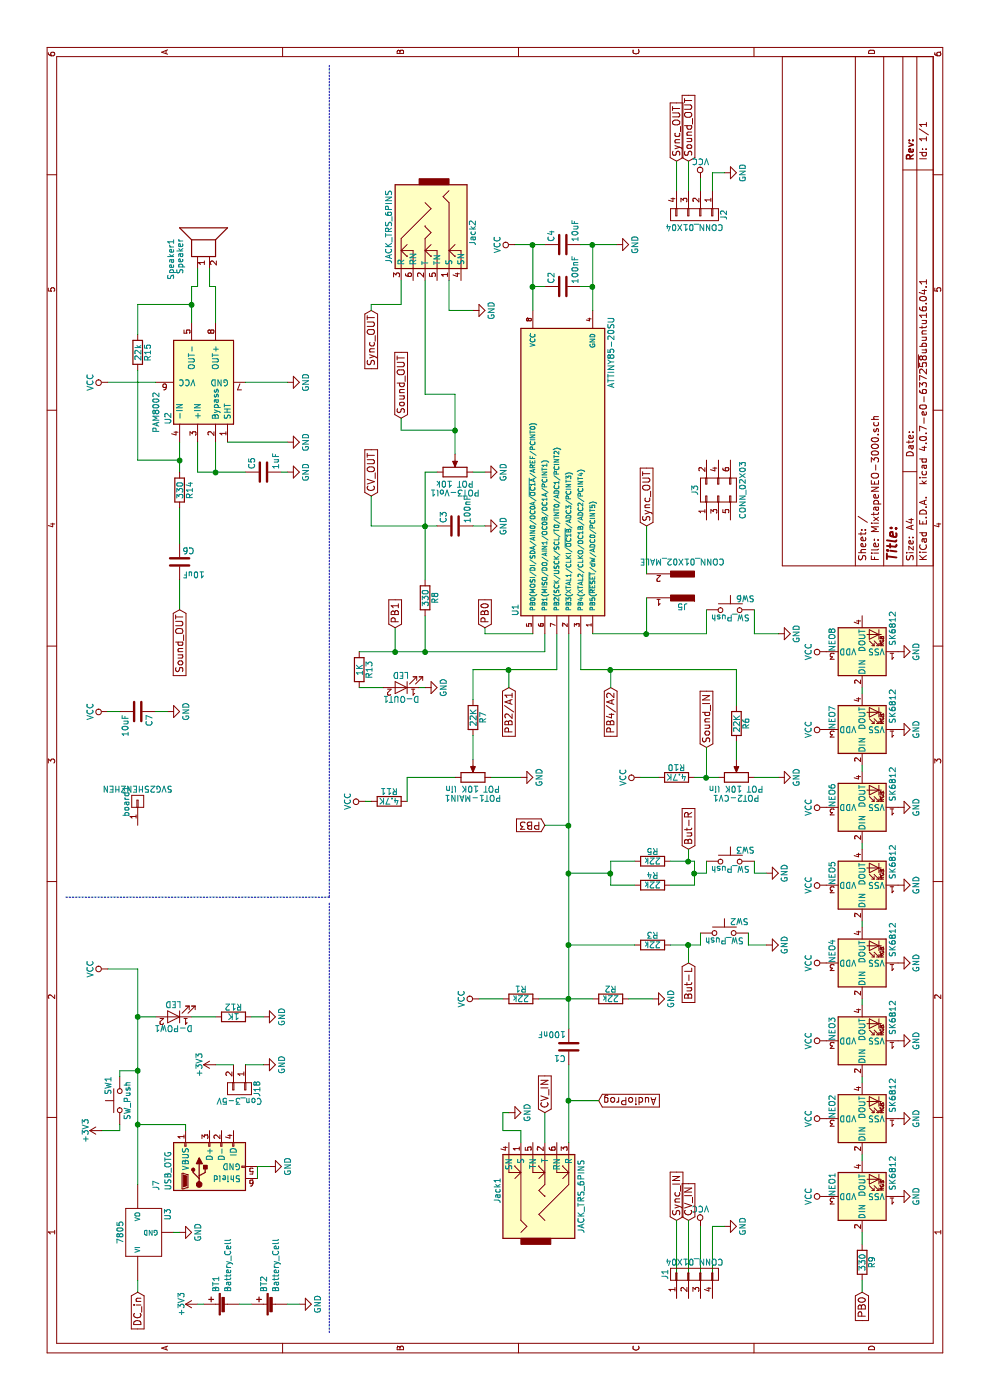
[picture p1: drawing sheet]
EESchema Schematic File Version 2
LIBS:power
LIBS:device
LIBS:transistors
LIBS:conn
LIBS:linear
LIBS:regul
LIBS:74xx
LIBS:cmos4000
LIBS:adc-dac
LIBS:memory
LIBS:xilinx
LIBS:microcontrollers
LIBS:dsp
LIBS:microchip
LIBS:analog_switches
LIBS:motorola
LIBS:texas
LIBS:intel
LIBS:audio
LIBS:interface
LIBS:digital-audio
LIBS:philips
LIBS:display
LIBS:cypress
LIBS:siliconi
LIBS:opto
LIBS:atmel
LIBS:contrib
LIBS:valves
LIBS:switches
LIBS:mixtape_schematics
LIBS:LED
LIBS:MixtapeNEO-3000-cache
EELAYER 25 0
EELAYER END
$Descr A4 11693 8268
encoding utf-8
Sheet 1 1
Title ""
Date ""
Rev ""
Comp ""
Comment1 ""
Comment2 ""
Comment3 ""
Comment4 ""
$EndDescr
$Comp
L POT POT2-CV1
U 1 1
P 5200 6150
F 0 "POT2-CV1" V 5025 6150 50  0000 C CNN
F 1 "POT 10K lin" V 5100 6150 50  0000 C CNN
F 2 "8BitMixtape-3000:Poti_Mouser" H 5200 6150 50  0001 C CNN
F 3 "" H 5200 6150 50  0001 C CNN
	1    5200 6150
	1    0    0    -1  
$EndComp
$Comp
L POT POT1-MAIN1
U 1 1
P 5200 3950
F 0 "POT1-MAIN1" V 5025 3950 50  0000 C CNN
F 1 "POT 10K lin" V 5100 3950 50  0000 C CNN
F 2 "8BitMixtape-3000:Poti_Mouser" H 5200 3950 50  0001 C CNN
F 3 "" H 5200 3950 50  0001 C CNN
	1    5200 3950
	1    0    0    -1  
$EndComp
$Comp
L POT POT3-Vol1
U 1 1
P 7750 3800
F 0 "POT3-Vol1" V 7575 3800 50  0000 C CNN
F 1 "POT 10k" V 7650 3800 50  0000 C CNN
F 2 "8Bit_ESPTINY86-Mixtape:Potentiometer_wheel" H 7750 3800 50  0001 C CNN
F 3 "" H 7750 3800 50  0001 C CNN
	1    7750 3800
	1    0    0    -1  
$EndComp
$Comp
L JACK_TRS_6PINS Jack2
U 1 1
P 9750 3550
F 0 "Jack2" H 9750 3950 50  0000 C CNN
F 1 "JACK_TRS_6PINS" H 9700 3250 50  0000 C CNN
F 2 "8BitMixtape-3000:AUDIO-Jack_3.5mm_5Pin" H 9850 3400 50  0001 C CNN
F 3 "" H 9850 3400 50  0001 C CNN
	1    9750 3550
	-1   0    0    1   
$EndComp
$Comp
L JACK_TRS_6PINS Jack1
U 1 1
P 1750 4550
F 0 "Jack1" H 1750 4950 50  0000 C CNN
F 1 "JACK_TRS_6PINS" H 1700 4250 50  0000 C CNN
F 2 "8BitMixtape-3000:AUDIO-Jack_3.5mm_5Pin" H 1850 4400 50  0001 C CNN
F 3 "" H 1850 4400 50  0001 C CNN
	1    1750 4550
	1    0    0    -1  
$EndComp
$Comp
L R R11
U 1 1
P 5000 3250
F 0 "R11" V 5080 3250 50  0000 C CNN
F 1 "4.7K" V 5000 3250 50  0000 C CNN
F 2 "8BitMixtape-3000:R_1206_HandSoldering" V 4930 3250 50  0001 C CNN
F 3 "" H 5000 3250 50  0001 C CNN
	1    5000 3250
	1    0    0    -1  
$EndComp
$Comp
L R R10
U 1 1
P 5200 5650
F 0 "R10" V 5280 5650 50  0000 C CNN
F 1 "4.7K" V 5200 5650 50  0000 C CNN
F 2 "8BitMixtape-3000:R_1206_HandSoldering" V 5130 5650 50  0001 C CNN
F 3 "" H 5200 5650 50  0001 C CNN
	1    5200 5650
	1    0    0    -1  
$EndComp
$Comp
L C C1
U 1 1
P 2950 4750
F 0 "C1" H 2975 4850 50  0000 L CNN
F 1 "100nF" H 2975 4650 50  0000 L CNN
F 2 "8BitMixtape-3000:C_1206_HandSoldering" H 2988 4600 50  0001 C CNN
F 3 "" H 2950 4750 50  0001 C CNN
	1    2950 4750
	0    -1   -1   0   
$EndComp
$Comp
L C C2
U 1 1
P 9300 4700
F 0 "C2" H 9325 4800 50  0000 L CNN
F 1 "100nF" H 9325 4600 50  0000 L CNN
F 2 "8BitMixtape-3000:C_1206_HandSoldering" H 9338 4550 50  0001 C CNN
F 3 "" H 9300 4700 50  0001 C CNN
	1    9300 4700
	1    0    0    -1  
$EndComp
$Comp
L C C3
U 1 1
P 7300 3800
F 0 "C3" H 7325 3900 50  0000 L CNN
F 1 "100nF" H 7325 3700 50  0000 L CNN
F 2 "8BitMixtape-3000:C_1206_HandSoldering" H 7338 3650 50  0001 C CNN
F 3 "" H 7300 3800 50  0001 C CNN
	1    7300 3800
	1    0    0    -1  
$EndComp
$Comp
L GND #PWR01
U 1 1
P 5200 4350
F 0 "#PWR01" H 5200 4100 50  0001 C CNN
F 1 "GND" H 5200 4200 50  0000 C CNN
F 2 "" H 5200 4350 50  0001 C CNN
F 3 "" H 5200 4350 50  0001 C CNN
	1    5200 4350
	1    0    0    -1  
$EndComp
$Comp
L VCC #PWR02
U 1 1
P 5000 3050
F 0 "#PWR02" H 5000 2900 50  0001 C CNN
F 1 "VCC" H 5000 3200 50  0000 C CNN
F 2 "" H 5000 3050 50  0001 C CNN
F 3 "" H 5000 3050 50  0001 C CNN
	1    5000 3050
	1    0    0    -1  
$EndComp
$Comp
L VCC #PWR03
U 1 1
P 5200 5350
F 0 "#PWR03" H 5200 5200 50  0001 C CNN
F 1 "VCC" H 5200 5500 50  0000 C CNN
F 2 "" H 5200 5350 50  0001 C CNN
F 3 "" H 5200 5350 50  0001 C CNN
	1    5200 5350
	1    0    0    -1  
$EndComp
$Comp
L R R7
U 1 1
P 5700 3950
F 0 "R7" V 5780 3950 50  0000 C CNN
F 1 "22K" V 5700 3950 50  0000 C CNN
F 2 "8BitMixtape-3000:R_1206_HandSoldering" V 5630 3950 50  0001 C CNN
F 3 "" H 5700 3950 50  0001 C CNN
	1    5700 3950
	0    1    1    0   
$EndComp
$Comp
L R R6
U 1 1
P 5650 6150
F 0 "R6" V 5730 6150 50  0000 C CNN
F 1 "22K" V 5650 6150 50  0000 C CNN
F 2 "8BitMixtape-3000:R_1206_HandSoldering" V 5580 6150 50  0001 C CNN
F 3 "" H 5650 6150 50  0001 C CNN
	1    5650 6150
	0    1    1    0   
$EndComp
$Comp
L R R1
U 1 1
P 3350 4350
F 0 "R1" V 3430 4350 50  0000 C CNN
F 1 "22k" V 3350 4350 50  0000 C CNN
F 2 "8BitMixtape-3000:R_1206_HandSoldering" V 3280 4350 50  0001 C CNN
F 3 "" H 3350 4350 50  0001 C CNN
	1    3350 4350
	1    0    0    -1  
$EndComp
$Comp
L R R2
U 1 1
P 3350 5100
F 0 "R2" V 3430 5100 50  0000 C CNN
F 1 "22k" V 3350 5100 50  0000 C CNN
F 2 "8BitMixtape-3000:R_1206_HandSoldering" V 3280 5100 50  0001 C CNN
F 3 "" H 3350 5100 50  0001 C CNN
	1    3350 5100
	1    0    0    -1  
$EndComp
$Comp
L GND #PWR04
U 1 1
P 3350 5450
F 0 "#PWR04" H 3350 5200 50  0001 C CNN
F 1 "GND" H 3350 5300 50  0000 C CNN
F 2 "" H 3350 5450 50  0001 C CNN
F 3 "" H 3350 5450 50  0001 C CNN
	1    3350 5450
	1    0    0    -1  
$EndComp
$Comp
L VCC #PWR05
U 1 1
P 3350 4000
F 0 "#PWR05" H 3350 3850 50  0001 C CNN
F 1 "VCC" H 3350 4150 50  0000 C CNN
F 2 "" H 3350 4000 50  0001 C CNN
F 3 "" H 3350 4000 50  0001 C CNN
	1    3350 4000
	1    0    0    -1  
$EndComp
$Comp
L GND #PWR06
U 1 1
P 5200 6500
F 0 "#PWR06" H 5200 6250 50  0001 C CNN
F 1 "GND" H 5200 6350 50  0000 C CNN
F 2 "" H 5200 6500 50  0001 C CNN
F 3 "" H 5200 6500 50  0001 C CNN
	1    5200 6500
	1    0    0    -1  
$EndComp
$Comp
L R R3
U 1 1
P 3800 5450
F 0 "R3" V 3880 5450 50  0000 C CNN
F 1 "22k" V 3800 5450 50  0000 C CNN
F 2 "8BitMixtape-3000:R_1206_HandSoldering" V 3730 5450 50  0001 C CNN
F 3 "" H 3800 5450 50  0001 C CNN
	1    3800 5450
	1    0    0    -1  
$EndComp
$Comp
L R R4
U 1 1
P 4300 5450
F 0 "R4" V 4380 5450 50  0000 C CNN
F 1 "22k" V 4300 5450 50  0000 C CNN
F 2 "8BitMixtape-3000:R_1206_HandSoldering" V 4230 5450 50  0001 C CNN
F 3 "" H 4300 5450 50  0001 C CNN
	1    4300 5450
	1    0    0    -1  
$EndComp
$Comp
L R R5
U 1 1
P 4500 5450
F 0 "R5" V 4580 5450 50  0000 C CNN
F 1 "22k" V 4500 5450 50  0000 C CNN
F 2 "8BitMixtape-3000:R_1206_HandSoldering" V 4430 5450 50  0001 C CNN
F 3 "" H 4500 5450 50  0001 C CNN
	1    4500 5450
	1    0    0    -1  
$EndComp
$Comp
L GND #PWR07
U 1 1
P 4400 6400
F 0 "#PWR07" H 4400 6150 50  0001 C CNN
F 1 "GND" H 4400 6250 50  0000 C CNN
F 2 "" H 4400 6400 50  0001 C CNN
F 3 "" H 4400 6400 50  0001 C CNN
	1    4400 6400
	1    0    0    -1  
$EndComp
$Comp
L GND #PWR08
U 1 1
P 3800 6400
F 0 "#PWR08" H 3800 6150 50  0001 C CNN
F 1 "GND" H 3800 6250 50  0000 C CNN
F 2 "" H 3800 6400 50  0001 C CNN
F 3 "" H 3800 6400 50  0001 C CNN
	1    3800 6400
	1    0    0    -1  
$EndComp
$Comp
L R R8
U 1 1
P 6700 3550
F 0 "R8" V 6780 3550 50  0000 C CNN
F 1 "330" V 6700 3550 50  0000 C CNN
F 2 "8BitMixtape-3000:R_1206_HandSoldering" V 6630 3550 50  0001 C CNN
F 3 "" H 6700 3550 50  0001 C CNN
	1    6700 3550
	0    1    1    0   
$EndComp
$Comp
L GND #PWR09
U 1 1
P 7300 4050
F 0 "#PWR09" H 7300 3800 50  0001 C CNN
F 1 "GND" H 7300 3900 50  0000 C CNN
F 2 "" H 7300 4050 50  0001 C CNN
F 3 "" H 7300 4050 50  0001 C CNN
	1    7300 4050
	1    0    0    -1  
$EndComp
$Comp
L GND #PWR010
U 1 1
P 7750 4050
F 0 "#PWR010" H 7750 3800 50  0001 C CNN
F 1 "GND" H 7750 3900 50  0000 C CNN
F 2 "" H 7750 4050 50  0001 C CNN
F 3 "" H 7750 4050 50  0001 C CNN
	1    7750 4050
	1    0    0    -1  
$EndComp
$Comp
L GND #PWR011
U 1 1
P 9100 3950
F 0 "#PWR011" H 9100 3700 50  0001 C CNN
F 1 "GND" H 9100 3800 50  0000 C CNN
F 2 "" H 9100 3950 50  0001 C CNN
F 3 "" H 9100 3950 50  0001 C CNN
	1    9100 3950
	1    0    0    -1  
$EndComp
$Comp
L GND #PWR012
U 1 1
P 2400 4250
F 0 "#PWR012" H 2400 4000 50  0001 C CNN
F 1 "GND" H 2400 4100 50  0000 C CNN
F 2 "" H 2400 4250 50  0001 C CNN
F 3 "" H 2400 4250 50  0001 C CNN
	1    2400 4250
	1    0    0    -1  
$EndComp
Text GLabel 2400 4550 2    60   Input ~ 0
CV_IN
Text GLabel 7300 5400 2    60   Input ~ 0
Sync_OUT
Text GLabel 9100 3100 0    60   Input ~ 0
Sync_OUT
$Comp
L GND #PWR013
U 1 1
P 1450 6050
F 0 "#PWR013" H 1450 5800 50  0001 C CNN
F 1 "GND" H 1450 5900 50  0000 C CNN
F 2 "" H 1450 6050 50  0001 C CNN
F 3 "" H 1450 6050 50  0001 C CNN
	1    1450 6050
	1    0    0    -1  
$EndComp
$Comp
L VCC #PWR014
U 1 1
P 1450 5850
F 0 "#PWR014" H 1450 5700 50  0001 C CNN
F 1 "VCC" H 1450 6000 50  0000 C CNN
F 2 "" H 1450 5850 50  0001 C CNN
F 3 "" H 1450 5850 50  0001 C CNN
	1    1450 5850
	0    1    1    0   
$EndComp
Text GLabel 1500 5750 2    60   Input ~ 0
CV_IN
Text GLabel 1500 5650 2    60   Input ~ 0
Sync_IN
Text GLabel 7550 3100 2    60   Input ~ 0
CV_OUT
$Comp
L CONN_01X02_MALE J5
U 1 1
P 6800 5700
F 0 "J5" H 6800 5875 50  0000 C CNN
F 1 "CONN_01X02_MALE" H 6800 5500 50  0000 C CNN
F 2 "Resistors_SMD:R_0612" H 6800 5800 50  0001 C CNN
F 3 "" H 6800 5800 50  0001 C CNN
	1    6800 5700
	0    -1   -1   0   
$EndComp
$Comp
L C C4
U 1 1
P 9650 4700
F 0 "C4" H 9675 4800 50  0000 L CNN
F 1 "10uF" H 9675 4600 50  0000 L CNN
F 2 "8BitMixtape-3000:C_1206_HandSoldering" H 9688 4550 50  0001 C CNN
F 3 "" H 9650 4700 50  0001 C CNN
	1    9650 4700
	1    0    0    -1  
$EndComp
$Comp
L VCC #PWR015
U 1 1
P 9650 4300
F 0 "#PWR015" H 9650 4150 50  0001 C CNN
F 1 "VCC" H 9650 4450 50  0000 C CNN
F 2 "" H 9650 4300 50  0001 C CNN
F 3 "" H 9650 4300 50  0001 C CNN
	1    9650 4300
	1    0    0    -1  
$EndComp
$Comp
L GND #PWR016
U 1 1
P 9650 5150
F 0 "#PWR016" H 9650 4900 50  0001 C CNN
F 1 "GND" H 9650 5000 50  0000 C CNN
F 2 "" H 9650 5150 50  0001 C CNN
F 3 "" H 9650 5150 50  0001 C CNN
	1    9650 5150
	1    0    0    -1  
$EndComp
$Comp
L GND #PWR017
U 1 1
P 6400 6500
F 0 "#PWR017" H 6400 6250 50  0001 C CNN
F 1 "GND" H 6400 6350 50  0000 C CNN
F 2 "" H 6400 6500 50  0001 C CNN
F 3 "" H 6400 6500 50  0001 C CNN
	1    6400 6500
	1    0    0    -1  
$EndComp
Text GLabel 8200 3350 2    60   Input ~ 0
Sound_OUT
$Comp
L ATTINY85-20SU U1
U 1 1
P 7750 4700
F 0 "U1" H 6600 5100 50  0000 C CNN
F 1 "ATTINY85-20SU" H 8750 4300 50  0000 C CNN
F 2 "8BitMixtape-3000:Attiny_DIP-8_W7.62mm" H 8700 4700 50  0001 C CIN
F 3 "" H 7750 4700 50  0001 C CNN
	1    7750 4700
	1    0    0    -1  
$EndComp
$Comp
L SW_Push SW1
U 1 1
P 2500 1000
F 0 "SW1" H 2550 1100 50  0000 L CNN
F 1 "SW_Push" H 2500 940 50  0000 C CNN
F 2 "8Bit-MOJ-MIKRO-Kaseta:Push_SWITCH_hole" H 2500 1200 50  0001 C CNN
F 3 "" H 2500 1200 50  0001 C CNN
	1    2500 1000
	1    0    0    -1  
$EndComp
$Comp
L SW_Push SW2
U 1 1
P 3900 6050
F 0 "SW2" H 3950 6150 50  0000 L CNN
F 1 "SW_Push" H 3900 5990 50  0000 C CNN
F 2 "8BitMixtape-3000:SW_PUSH-12mm_3D" H 3900 6250 50  0001 C CNN
F 3 "" H 3900 6250 50  0001 C CNN
	1    3900 6050
	0    1    1    0   
$EndComp
$Comp
L SW_Push SW3
U 1 1
P 4500 6100
F 0 "SW3" H 4550 6200 50  0000 L CNN
F 1 "SW_Push" H 4500 6040 50  0000 C CNN
F 2 "8BitMixtape-3000:SW_PUSH-12mm_3D" H 4500 6300 50  0001 C CNN
F 3 "" H 4500 6300 50  0001 C CNN
	1    4500 6100
	0    1    1    0   
$EndComp
Text GLabel 5450 5900 2    60   Input ~ 0
Sound_IN
$Comp
L LED D-OUT1
U 1 1
P 5950 3350
F 0 "D-OUT1" H 5950 3450 50  0000 C CNN
F 1 "LED" H 5950 3250 50  0000 C CNN
F 2 "8BitMixtape-3000:LED_2835_minimal" H 5950 3350 50  0001 C CNN
F 3 "" H 5950 3350 50  0001 C CNN
	1    5950 3350
	0    -1   -1   0   
$EndComp
$Comp
L R R13
U 1 1
P 6100 3000
F 0 "R13" V 6180 3000 50  0000 C CNN
F 1 "1K" V 6100 3000 50  0000 C CNN
F 2 "8BitMixtape-3000:R_1206_HandSoldering" V 6030 3000 50  0001 C CNN
F 3 "" H 6100 3000 50  0001 C CNN
	1    6100 3000
	0    1    1    0   
$EndComp
$Comp
L GND #PWR018
U 1 1
P 5950 3550
F 0 "#PWR018" H 5950 3300 50  0001 C CNN
F 1 "GND" H 5950 3400 50  0000 C CNN
F 2 "" H 5950 3550 50  0001 C CNN
F 3 "" H 5950 3550 50  0001 C CNN
	1    5950 3550
	1    0    0    -1  
$EndComp
$Comp
L GND #PWR019
U 1 1
P 1400 1500
F 0 "#PWR019" H 1400 1250 50  0001 C CNN
F 1 "GND" H 1400 1350 50  0000 C CNN
F 2 "" H 1400 1500 50  0001 C CNN
F 3 "" H 1400 1500 50  0001 C CNN
	1    1400 1500
	1    0    0    -1  
$EndComp
$Comp
L VCC #PWR020
U 1 1
P 3600 900
F 0 "#PWR020" H 3600 750 50  0001 C CNN
F 1 "VCC" H 3600 1050 50  0000 C CNN
F 2 "" H 3600 900 50  0001 C CNN
F 3 "" H 3600 900 50  0001 C CNN
	1    3600 900 
	1    0    0    -1  
$EndComp
$Comp
L USB_OTG J7
U 1 1
P 1950 1750
F 0 "J7" H 1750 2200 50  0000 L CNN
F 1 "USB_OTG" H 1750 2100 50  0000 L CNN
F 2 "8BitMixtape-3000:USB_Micro-B" H 2100 1700 50  0001 C CNN
F 3 "" H 2100 1700 50  0001 C CNN
	1    1950 1750
	1    0    0    -1  
$EndComp
$Comp
L GND #PWR021
U 1 1
P 1950 2250
F 0 "#PWR021" H 1950 2000 50  0001 C CNN
F 1 "GND" H 1950 2100 50  0000 C CNN
F 2 "" H 1950 2250 50  0001 C CNN
F 3 "" H 1950 2250 50  0001 C CNN
	1    1950 2250
	1    0    0    -1  
$EndComp
Text GLabel 6450 4050 2    60   Input ~ 0
PB0
Text GLabel 4800 4550 1    60   Input ~ 0
PB3
Text GLabel 5950 4250 0    60   Input ~ 0
PB2/A1
Text GLabel 5950 5100 0    60   Input ~ 0
PB4/A2
Text GLabel 6450 3300 2    60   Input ~ 0
PB1
Text GLabel 2500 5000 3    60   Input ~ 0
AudioProg
Text GLabel 3650 5750 0    60   Input ~ 0
But-L
Text GLabel 4600 5750 2    60   Input ~ 0
But-R
$Comp
L LED D-POW1
U 1 1
P 3200 1450
F 0 "D-POW1" H 3200 1550 50  0000 C CNN
F 1 "LED" H 3200 1350 50  0000 C CNN
F 2 "8BitMixtape-3000:LED_2835_minimal" H 3200 1450 50  0001 C CNN
F 3 "" H 3200 1450 50  0001 C CNN
	1    3200 1450
	0    -1   -1   0   
$EndComp
$Comp
L R R12
U 1 1
P 3200 1950
F 0 "R12" V 3280 1950 50  0000 C CNN
F 1 "1K" V 3200 1950 50  0000 C CNN
F 2 "8BitMixtape-3000:R_1206_HandSoldering" V 3130 1950 50  0001 C CNN
F 3 "" H 3200 1950 50  0001 C CNN
	1    3200 1950
	1    0    0    -1  
$EndComp
$Comp
L GND #PWR022
U 1 1
P 3200 2200
F 0 "#PWR022" H 3200 1950 50  0001 C CNN
F 1 "GND" H 3200 2050 50  0000 C CNN
F 2 "" H 3200 2200 50  0001 C CNN
F 3 "" H 3200 2200 50  0001 C CNN
	1    3200 2200
	1    0    0    -1  
$EndComp
$Comp
L SW_Push SW6
U 1 1
P 6600 6100
F 0 "SW6" H 6650 6200 50  0000 L CNN
F 1 "SW_Push" H 6600 6040 50  0000 C CNN
F 2 "8Bit-MOJ-MIKRO-Kaseta:SW_SPST_FSMSM" H 6600 6300 50  0001 C CNN
F 3 "" H 6600 6300 50  0001 C CNN
	1    6600 6100
	0    1    1    0   
$EndComp
$Comp
L CONN_02X03 J3
U 1 1
P 7600 6000
F 0 "J3" H 7600 6200 50  0000 C CNN
F 1 "CONN_02X03" H 7600 5800 50  0000 C CNN
F 2 "8BitMixtape-3000:Socket_Strip_Straight_2x03_Pitch2.54mm" H 7600 4800 50  0001 C CNN
F 3 "" H 7600 4800 50  0001 C CNN
	1    7600 6000
	1    0    0    -1  
$EndComp
$Comp
L CONN_01X04 J2
U 1 1
P 9900 5800
F 0 "J2" H 9900 6050 50  0000 C CNN
F 1 "CONN_01X04" V 10000 5800 50  0000 C CNN
F 2 "8BitMixtape-3000:Angled_1x04_Pitch2.54mm-flip" H 9900 5800 50  0001 C CNN
F 3 "" H 9900 5800 50  0001 C CNN
	1    9900 5800
	-1   0    0    1   
$EndComp
$Comp
L 7805 U3
U 1 1
P 1400 1200
F 0 "U3" H 1550 1004 50  0000 C CNN
F 1 "7805" H 1400 1400 50  0000 C CNN
F 2 "TO_SOT_Packages_SMD:TO-252-3_TabPin2" H 1400 1200 50  0001 C CNN
F 3 "" H 1400 1200 50  0001 C CNN
	1    1400 1200
	1    0    0    -1  
$EndComp
Text GLabel 900  1150 0    60   Input ~ 0
DC_in
Text GLabel 10350 5750 2    60   Input ~ 0
Sound_OUT
Text GLabel 10350 5650 2    60   Input ~ 0
Sync_OUT
$Comp
L GND #PWR023
U 1 1
P 10250 6050
F 0 "#PWR023" H 10250 5800 50  0001 C CNN
F 1 "GND" H 10250 5900 50  0000 C CNN
F 2 "" H 10250 6050 50  0001 C CNN
F 3 "" H 10250 6050 50  0001 C CNN
	1    10250 6050
	1    0    0    -1  
$EndComp
$Comp
L VCC #PWR024
U 1 1
P 10200 5850
F 0 "#PWR024" H 10200 5700 50  0001 C CNN
F 1 "VCC" H 10200 6000 50  0000 C CNN
F 2 "" H 10200 5850 50  0001 C CNN
F 3 "" H 10200 5850 50  0001 C CNN
	1    10200 5850
	0    1    1    0   
$EndComp
Wire Wire Line
	5000 3400 5200 3400
Wire Wire Line
	5200 3400 5200 3800
Wire Wire Line
	5200 4100 5200 4350
Wire Wire Line
	5350 3950 5550 3950
Wire Wire Line
	5850 3950 6100 3950
Wire Wire Line
	6100 3950 6100 4250
Wire Wire Line
	6100 4250 6100 4650
Wire Wire Line
	6100 4650 6400 4650
Wire Wire Line
	5350 6150 5500 6150
Wire Wire Line
	6100 6150 5800 6150
Wire Wire Line
	6100 4850 6100 5100
Wire Wire Line
	6100 5100 6100 6150
Wire Wire Line
	6100 4850 6400 4850
Wire Wire Line
	3100 4750 3350 4750
Wire Wire Line
	3350 4750 3800 4750
Wire Wire Line
	3800 4750 4400 4750
Wire Wire Line
	4400 4750 4800 4750
Wire Wire Line
	4800 4750 6400 4750
Wire Wire Line
	3350 4500 3350 4750
Wire Wire Line
	3350 4750 3350 4950
Connection ~ 3350 4750
Wire Wire Line
	5200 5350 5200 5500
Wire Wire Line
	3350 4000 3350 4200
Wire Wire Line
	3350 5250 3350 5450
Wire Wire Line
	5200 5800 5200 5900
Wire Wire Line
	5200 5900 5200 6000
Wire Wire Line
	5200 6300 5200 6500
Wire Wire Line
	3800 5300 3800 4750
Connection ~ 3800 4750
Wire Wire Line
	4300 5100 4400 5100
Wire Wire Line
	4400 5100 4500 5100
Wire Wire Line
	4400 5100 4400 4750
Connection ~ 4400 4750
Wire Wire Line
	4500 5100 4500 5300
Connection ~ 4400 5100
Wire Wire Line
	4300 5100 4300 5300
Wire Wire Line
	4300 5600 4300 5800
Wire Wire Line
	4300 5800 4400 5800
Wire Wire Line
	4400 5800 4500 5800
Wire Wire Line
	4500 5800 4500 5750
Wire Wire Line
	4500 5750 4500 5600
Connection ~ 4400 5800
Wire Wire Line
	6250 4550 6400 4550
Wire Wire Line
	6250 3000 6250 3300
Wire Wire Line
	6250 3300 6250 3550
Wire Wire Line
	6250 3550 6250 4550
Wire Wire Line
	6250 3550 6550 3550
Connection ~ 7300 3550
Wire Wire Line
	7300 3950 7300 4050
Wire Wire Line
	7750 3950 7750 4050
Wire Wire Line
	9100 3750 9350 3750
Wire Wire Line
	9100 3750 9100 3950
Wire Wire Line
	2150 4750 2500 4750
Wire Wire Line
	2500 4750 2800 4750
Wire Wire Line
	2150 4350 2250 4350
Wire Wire Line
	2250 4350 2250 4200
Wire Wire Line
	2250 4200 2400 4200
Wire Wire Line
	2400 4200 2400 4250
Wire Wire Line
	2150 4550 2400 4550
Wire Wire Line
	6400 5400 6700 5400
Wire Wire Line
	9100 3100 9150 3100
Wire Wire Line
	9150 3100 9150 3350
Wire Wire Line
	9150 3350 9350 3350
Wire Wire Line
	1450 5950 1450 6050
Wire Wire Line
	6900 5400 7300 5400
Wire Wire Line
	9100 4450 9300 4450
Wire Wire Line
	9300 4450 9650 4450
Wire Wire Line
	9300 4450 9300 4550
Wire Wire Line
	9650 4300 9650 4450
Wire Wire Line
	9650 4450 9650 4550
Connection ~ 9300 4450
Wire Wire Line
	9100 4950 9300 4950
Wire Wire Line
	9300 4950 9650 4950
Wire Wire Line
	9300 4950 9300 4850
Wire Wire Line
	9650 4850 9650 4950
Wire Wire Line
	9650 4950 9650 5150
Connection ~ 9300 4950
Connection ~ 9650 4450
Connection ~ 9650 4950
Connection ~ 6400 5400
Wire Wire Line
	6850 3550 7300 3550
Wire Wire Line
	7300 3550 7750 3550
Wire Wire Line
	7750 3550 7750 3650
Wire Wire Line
	7900 3800 8100 3800
Wire Wire Line
	8100 3800 8400 3800
Wire Wire Line
	8400 3800 8400 3550
Wire Wire Line
	8400 3550 9350 3550
Wire Wire Line
	8200 3350 8100 3350
Wire Wire Line
	8100 3350 8100 3800
Connection ~ 8100 3800
Wire Wire Line
	4400 5900 4500 5900
Wire Wire Line
	4500 6300 4400 6300
Wire Wire Line
	4400 5800 4400 5900
Wire Wire Line
	4400 6300 4400 6400
Wire Wire Line
	3900 6250 3800 6250
Wire Wire Line
	3800 6250 3800 6400
Wire Wire Line
	3800 5850 3900 5850
Wire Wire Line
	3800 5600 3800 5750
Wire Wire Line
	3800 5750 3800 5850
Wire Wire Line
	850  5950 1450 5950
Wire Wire Line
	850  5850 1450 5850
Wire Wire Line
	850  5750 1500 5750
Wire Wire Line
	850  5650 1500 5650
Wire Wire Line
	7300 3100 7550 3100
Wire Wire Line
	7300 3100 7300 3550
Wire Wire Line
	7300 3550 7300 3650
Wire Wire Line
	5950 3000 5950 3200
Connection ~ 6250 3550
Wire Wire Line
	5950 3500 5950 3550
Wire Wire Line
	1400 1450 1400 1500
Wire Wire Line
	1800 1150 2300 1150
Wire Wire Line
	2300 1150 2750 1150
Wire Wire Line
	2750 1150 3200 1150
Wire Wire Line
	3200 1150 3600 1150
Wire Wire Line
	3600 1150 3600 900 
Wire Wire Line
	2250 1550 2300 1550
Wire Wire Line
	1950 2150 1950 2250
Wire Wire Line
	1950 2150 1850 2150
Wire Wire Line
	4800 4550 4800 4750
Connection ~ 4800 4750
Wire Wire Line
	5950 4250 6100 4250
Connection ~ 6100 4250
Wire Wire Line
	5950 5100 6100 5100
Connection ~ 6100 5100
Wire Wire Line
	6450 3300 6250 3300
Connection ~ 6250 3300
Wire Wire Line
	2500 5000 2500 4750
Connection ~ 2500 4750
Wire Wire Line
	4600 5750 4500 5750
Connection ~ 4500 5750
Wire Wire Line
	3650 5750 3800 5750
Connection ~ 3800 5750
Wire Wire Line
	3200 1150 3200 1300
Wire Wire Line
	3200 1600 3200 1800
Wire Wire Line
	3200 2100 3200 2200
Wire Wire Line
	6400 5900 6600 5900
Wire Wire Line
	6600 6300 6400 6300
Wire Wire Line
	6400 4950 6400 5400
Wire Wire Line
	6400 5400 6400 5900
Wire Wire Line
	6400 6300 6400 6500
Wire Wire Line
	5000 3050 5000 3100
Wire Wire Line
	900  1150 1000 1150
Wire Wire Line
	10350 5650 10100 5650
Wire Wire Line
	10350 5750 10100 5750
Wire Wire Line
	10100 5950 10250 5950
Wire Wire Line
	10250 5950 10250 6050
Wire Wire Line
	10100 5850 10200 5850
Wire Notes Line
	4200 550  4200 2750
Wire Notes Line
	4200 2750 11150 2750
$Comp
L CONN_01X02 J18
U 1 1
P 2600 2000
F 0 "J18" H 2600 2150 50  0000 C CNN
F 1 "Con_3-5V" V 2700 2000 50  0000 C CNN
F 2 "8BitMixtape-3000:Bat_connector" H 2600 2000 50  0001 C CNN
F 3 "" H 2600 2000 50  0001 C CNN
	1    2600 2000
	-1   0    0    1   
$EndComp
$Comp
L GND #PWR025
U 1 1
P 2800 2200
F 0 "#PWR025" H 2800 1950 50  0001 C CNN
F 1 "GND" H 2800 2050 50  0000 C CNN
F 2 "" H 2800 2200 50  0001 C CNN
F 3 "" H 2800 2200 50  0001 C CNN
	1    2800 2200
	1    0    0    -1  
$EndComp
Wire Wire Line
	2800 1800 2800 1950
Wire Wire Line
	2800 2050 2800 2200
Wire Wire Line
	2700 1000 2750 1000
Wire Wire Line
	2750 1000 2750 1150
Connection ~ 2750 1150
Wire Wire Line
	2300 1550 2300 1150
$Comp
L +3V3 #PWR026
U 1 1
P 2250 850
F 0 "#PWR026" H 2250 700 50  0001 C CNN
F 1 "+3V3" H 2250 990 50  0000 C CNN
F 2 "" H 2250 850 50  0001 C CNN
F 3 "" H 2250 850 50  0001 C CNN
	1    2250 850 
	1    0    0    -1  
$EndComp
$Comp
L +3V3 #PWR027
U 1 1
P 2800 1800
F 0 "#PWR027" H 2800 1650 50  0001 C CNN
F 1 "+3V3" H 2800 1940 50  0000 C CNN
F 2 "" H 2800 1800 50  0001 C CNN
F 3 "" H 2800 1800 50  0001 C CNN
	1    2800 1800
	1    0    0    -1  
$EndComp
Wire Wire Line
	2250 850  2250 1000
Wire Wire Line
	2250 1000 2300 1000
Text GLabel 900  7200 0    60   Input ~ 0
PB0
$Comp
L GND #PWR028
U 1 1
P 1700 7500
F 0 "#PWR028" H 1700 7250 50  0001 C CNN
F 1 "GND" H 1700 7350 50  0000 C CNN
F 2 "" H 1700 7500 50  0001 C CNN
F 3 "" H 1700 7500 50  0001 C CNN
	1    1700 7500
	1    0    0    -1  
$EndComp
$Comp
L VCC #PWR029
U 1 1
P 1700 6900
F 0 "#PWR029" H 1700 6750 50  0001 C CNN
F 1 "VCC" H 1700 7050 50  0000 C CNN
F 2 "" H 1700 6900 50  0001 C CNN
F 3 "" H 1700 6900 50  0001 C CNN
	1    1700 6900
	1    0    0    -1  
$EndComp
$Comp
L R R9
U 1 1
P 1150 7200
F 0 "R9" V 1230 7200 50  0000 C CNN
F 1 "330" V 1150 7200 50  0000 C CNN
F 2 "8BitMixtape-3000:R_1206_HandSoldering" V 1080 7200 50  0001 C CNN
F 3 "" H 1150 7200 50  0001 C CNN
	1    1150 7200
	0    1    1    0   
$EndComp
Wire Wire Line
	900  7200 1000 7200
$Comp
L CONN_01X01 board1
U 1 1
P 5000 1150
F 0 "board1" H 5000 1250 50  0000 C CNN
F 1 "SVG2SHENZHEN" V 5100 1150 50  0000 C CNN
F 2 "8BitMixtape-3000:MixtapeNEO-3000" H 5000 1150 50  0001 C CNN
F 3 "" H 5000 1150 50  0001 C CNN
	1    5000 1150
	1    0    0    -1  
$EndComp
$Comp
L CONN_01X04 J1
U 1 1
P 1050 5800
F 0 "J1" H 1050 6050 50  0000 C CNN
F 1 "CONN_01X04" V 1150 5800 50  0000 C CNN
F 2 "8BitMixtape-3000:Angled_1x04_Pitch2.54mm-flip" H 1050 5800 50  0001 C CNN
F 3 "" H 1050 5800 50  0001 C CNN
	1    1050 5800
	1    0    0    -1  
$EndComp
$Comp
L PAM8002 U2
U 1 1
P 8500 1700
F 0 "U2" H 8200 2000 50  0000 C CNN
F 1 "PAM8002" H 8250 2100 50  0000 C CNN
F 2 "Housings_SOIC:SO-8_5.3x6.2mm_Pitch1.27mm" H 8800 1400 50  0001 C CIN
F 3 "" H 8500 1700 50  0001 C CNN
	1    8500 1700
	1    0    0    -1  
$EndComp
$Comp
L R R14
U 1 1
P 7600 1500
F 0 "R14" V 7680 1500 50  0000 C CNN
F 1 "330" V 7600 1500 50  0000 C CNN
F 2 "8BitMixtape-3000:R_1206_HandSoldering" V 7530 1500 50  0001 C CNN
F 3 "" H 7600 1500 50  0001 C CNN
	1    7600 1500
	0    1    1    0   
$EndComp
$Comp
L R R15
U 1 1
P 8750 1150
F 0 "R15" V 8830 1150 50  0000 C CNN
F 1 "22k" V 8750 1150 50  0000 C CNN
F 2 "8BitMixtape-3000:R_1206_HandSoldering" V 8680 1150 50  0001 C CNN
F 3 "" H 8750 1150 50  0001 C CNN
	1    8750 1150
	0    1    1    0   
$EndComp
$Comp
L C C6
U 1 1
P 7000 1500
F 0 "C6" H 7025 1600 50  0000 L CNN
F 1 "10uF" H 7025 1400 50  0000 L CNN
F 2 "8BitMixtape-3000:C_1206_HandSoldering" H 7038 1350 50  0001 C CNN
F 3 "" H 7000 1500 50  0001 C CNN
	1    7000 1500
	0    1    1    0   
$EndComp
$Comp
L C C5
U 1 1
P 7750 2200
F 0 "C5" H 7775 2300 50  0000 L CNN
F 1 "1uF" H 7775 2100 50  0000 L CNN
F 2 "8BitMixtape-3000:C_1206_HandSoldering" H 7788 2050 50  0001 C CNN
F 3 "" H 7750 2200 50  0001 C CNN
	1    7750 2200
	1    0    0    -1  
$EndComp
Wire Wire Line
	7750 1500 7850 1500
Wire Wire Line
	7850 1500 8000 1500
Wire Wire Line
	7450 1500 7150 1500
Wire Wire Line
	8600 1150 7850 1150
Wire Wire Line
	7850 1150 7850 1500
Connection ~ 7850 1500
Wire Wire Line
	8900 1150 9150 1150
Wire Wire Line
	9150 1150 9150 1600
Wire Wire Line
	9000 1600 9150 1600
Wire Wire Line
	9150 1600 9300 1600
$Comp
L VCC #PWR030
U 1 1
P 8500 900
F 0 "#PWR030" H 8500 750 50  0001 C CNN
F 1 "VCC" H 8500 1050 50  0000 C CNN
F 2 "" H 8500 900 50  0001 C CNN
F 3 "" H 8500 900 50  0001 C CNN
	1    8500 900 
	1    0    0    -1  
$EndComp
$Comp
L GND #PWR031
U 1 1
P 8500 2400
F 0 "#PWR031" H 8500 2150 50  0001 C CNN
F 1 "GND" H 8500 2250 50  0000 C CNN
F 2 "" H 8500 2400 50  0001 C CNN
F 3 "" H 8500 2400 50  0001 C CNN
	1    8500 2400
	1    0    0    -1  
$EndComp
Wire Wire Line
	8500 900  8500 1300
Wire Wire Line
	8500 2050 8500 2400
Wire Wire Line
	8000 1650 7750 1650
Wire Wire Line
	7750 1650 7750 1800
Wire Wire Line
	7750 1800 7750 2050
Wire Wire Line
	8000 1800 7750 1800
Connection ~ 7750 1800
$Comp
L GND #PWR032
U 1 1
P 7750 2400
F 0 "#PWR032" H 7750 2150 50  0001 C CNN
F 1 "GND" H 7750 2250 50  0000 C CNN
F 2 "" H 7750 2400 50  0001 C CNN
F 3 "" H 7750 2400 50  0001 C CNN
	1    7750 2400
	1    0    0    -1  
$EndComp
Wire Wire Line
	7750 2350 7750 2400
$Comp
L Speaker Speaker1
U 1 1
P 9650 1650
F 0 "Speaker1" H 9700 1875 50  0000 R CNN
F 1 "Speaker" H 9700 1800 50  0000 R CNN
F 2 "8BitMixtape-3000:Socket_Strip_Straight_1x02_Pitch2.54mm" H 9650 1450 50  0001 C CNN
F 3 "" H 9640 1600 50  0001 C CNN
	1    9650 1650
	1    0    0    -1  
$EndComp
Wire Wire Line
	9000 1800 9300 1800
Wire Wire Line
	9300 1800 9300 1750
Wire Wire Line
	9300 1750 9450 1750
Wire Wire Line
	9450 1650 9300 1650
Wire Wire Line
	9300 1650 9300 1600
Connection ~ 9150 1600
$Comp
L GND #PWR033
U 1 1
P 5750 1400
F 0 "#PWR033" H 5750 1150 50  0001 C CNN
F 1 "GND" H 5750 1250 50  0000 C CNN
F 2 "" H 5750 1400 50  0001 C CNN
F 3 "" H 5750 1400 50  0001 C CNN
	1    5750 1400
	1    0    0    -1  
$EndComp
$Comp
L C C7
U 1 1
P 5750 1150
F 0 "C7" H 5775 1250 50  0000 L CNN
F 1 "10uF" H 5775 1050 50  0000 L CNN
F 2 "8BitMixtape-3000:C_1206_HandSoldering" H 5788 1000 50  0001 C CNN
F 3 "" H 5750 1150 50  0001 C CNN
	1    5750 1150
	-1   0    0    1   
$EndComp
Wire Wire Line
	5750 1300 5750 1400
Wire Wire Line
	6600 1500 6850 1500
$Comp
L GND #PWR034
U 1 1
P 8000 2400
F 0 "#PWR034" H 8000 2150 50  0001 C CNN
F 1 "GND" H 8000 2250 50  0000 C CNN
F 2 "" H 8000 2400 50  0001 C CNN
F 3 "" H 8000 2400 50  0001 C CNN
	1    8000 2400
	1    0    0    -1  
$EndComp
Wire Wire Line
	8000 1900 8000 2400
Text GLabel 6600 1500 0    60   Input ~ 0
Sound_OUT
$Comp
L Battery_Cell BT1
U 1 1
P 800 1900
F 0 "BT1" H 900 2000 50  0000 L CNN
F 1 "Battery_Cell" H 900 1900 50  0000 L CNN
F 2 "" V 800 1960 50  0001 C CNN
F 3 "" V 800 1960 50  0001 C CNN
	1    800  1900
	1    0    0    -1  
$EndComp
$Comp
L Battery_Cell BT2
U 1 1
P 800 2300
F 0 "BT2" H 900 2400 50  0000 L CNN
F 1 "Battery_Cell" H 900 2300 50  0000 L CNN
F 2 "" V 800 2360 50  0001 C CNN
F 3 "" V 800 2360 50  0001 C CNN
	1    800  2300
	1    0    0    -1  
$EndComp
$Comp
L GND #PWR035
U 1 1
P 800 2500
F 0 "#PWR035" H 800 2250 50  0001 C CNN
F 1 "GND" H 800 2350 50  0000 C CNN
F 2 "" H 800 2500 50  0001 C CNN
F 3 "" H 800 2500 50  0001 C CNN
	1    800  2500
	1    0    0    -1  
$EndComp
$Comp
L +3V3 #PWR036
U 1 1
P 800 1650
F 0 "#PWR036" H 800 1500 50  0001 C CNN
F 1 "+3V3" H 800 1790 50  0000 C CNN
F 2 "" H 800 1650 50  0001 C CNN
F 3 "" H 800 1650 50  0001 C CNN
	1    800  1650
	1    0    0    -1  
$EndComp
Wire Wire Line
	800  2400 800  2500
$Comp
L VCC #PWR037
U 1 1
P 5750 900
F 0 "#PWR037" H 5750 750 50  0001 C CNN
F 1 "VCC" H 5750 1050 50  0000 C CNN
F 2 "" H 5750 900 50  0001 C CNN
F 3 "" H 5750 900 50  0001 C CNN
	1    5750 900 
	1    0    0    -1  
$EndComp
Wire Wire Line
	5750 900  5750 1000
Wire Wire Line
	6400 4450 6400 4050
Wire Wire Line
	6400 4050 6450 4050
$Comp
L SK6812 NEO1
U 1 1
P 1700 7200
F 0 "NEO1" H 1900 7425 50  0000 R BNN
F 1 "SK6812" H 1750 6975 50  0000 L TNN
F 2 "8BitMixtape-3000:Mixtape_NEO_WS2812B" H 1750 6900 50  0001 L TNN
F 3 "" H 1800 6825 50  0001 L TNN
	1    1700 7200
	1    0    0    -1  
$EndComp
Wire Wire Line
	1400 7200 1300 7200
$Comp
L GND #PWR038
U 1 1
P 2350 7500
F 0 "#PWR038" H 2350 7250 50  0001 C CNN
F 1 "GND" H 2350 7350 50  0000 C CNN
F 2 "" H 2350 7500 50  0001 C CNN
F 3 "" H 2350 7500 50  0001 C CNN
	1    2350 7500
	1    0    0    -1  
$EndComp
$Comp
L VCC #PWR039
U 1 1
P 2350 6900
F 0 "#PWR039" H 2350 6750 50  0001 C CNN
F 1 "VCC" H 2350 7050 50  0000 C CNN
F 2 "" H 2350 6900 50  0001 C CNN
F 3 "" H 2350 6900 50  0001 C CNN
	1    2350 6900
	1    0    0    -1  
$EndComp
$Comp
L SK6812 NEO2
U 1 1
P 2350 7200
F 0 "NEO2" H 2550 7425 50  0000 R BNN
F 1 "SK6812" H 2400 6975 50  0000 L TNN
F 2 "8BitMixtape-3000:Mixtape_NEO_WS2812B" H 2400 6900 50  0001 L TNN
F 3 "" H 2450 6825 50  0001 L TNN
	1    2350 7200
	1    0    0    -1  
$EndComp
$Comp
L GND #PWR040
U 1 1
P 3000 7500
F 0 "#PWR040" H 3000 7250 50  0001 C CNN
F 1 "GND" H 3000 7350 50  0000 C CNN
F 2 "" H 3000 7500 50  0001 C CNN
F 3 "" H 3000 7500 50  0001 C CNN
	1    3000 7500
	1    0    0    -1  
$EndComp
$Comp
L VCC #PWR041
U 1 1
P 3000 6900
F 0 "#PWR041" H 3000 6750 50  0001 C CNN
F 1 "VCC" H 3000 7050 50  0000 C CNN
F 2 "" H 3000 6900 50  0001 C CNN
F 3 "" H 3000 6900 50  0001 C CNN
	1    3000 6900
	1    0    0    -1  
$EndComp
$Comp
L SK6812 NEO3
U 1 1
P 3000 7200
F 0 "NEO3" H 3200 7425 50  0000 R BNN
F 1 "SK6812" H 3050 6975 50  0000 L TNN
F 2 "8BitMixtape-3000:Mixtape_NEO_WS2812B" H 3050 6900 50  0001 L TNN
F 3 "" H 3100 6825 50  0001 L TNN
	1    3000 7200
	1    0    0    -1  
$EndComp
$Comp
L GND #PWR042
U 1 1
P 3650 7500
F 0 "#PWR042" H 3650 7250 50  0001 C CNN
F 1 "GND" H 3650 7350 50  0000 C CNN
F 2 "" H 3650 7500 50  0001 C CNN
F 3 "" H 3650 7500 50  0001 C CNN
	1    3650 7500
	1    0    0    -1  
$EndComp
$Comp
L VCC #PWR043
U 1 1
P 3650 6900
F 0 "#PWR043" H 3650 6750 50  0001 C CNN
F 1 "VCC" H 3650 7050 50  0000 C CNN
F 2 "" H 3650 6900 50  0001 C CNN
F 3 "" H 3650 6900 50  0001 C CNN
	1    3650 6900
	1    0    0    -1  
$EndComp
$Comp
L SK6812 NEO4
U 1 1
P 3650 7200
F 0 "NEO4" H 3850 7425 50  0000 R BNN
F 1 "SK6812" H 3700 6975 50  0000 L TNN
F 2 "8BitMixtape-3000:Mixtape_NEO_WS2812B" H 3700 6900 50  0001 L TNN
F 3 "" H 3750 6825 50  0001 L TNN
	1    3650 7200
	1    0    0    -1  
$EndComp
$Comp
L GND #PWR044
U 1 1
P 4300 7500
F 0 "#PWR044" H 4300 7250 50  0001 C CNN
F 1 "GND" H 4300 7350 50  0000 C CNN
F 2 "" H 4300 7500 50  0001 C CNN
F 3 "" H 4300 7500 50  0001 C CNN
	1    4300 7500
	1    0    0    -1  
$EndComp
$Comp
L VCC #PWR045
U 1 1
P 4300 6900
F 0 "#PWR045" H 4300 6750 50  0001 C CNN
F 1 "VCC" H 4300 7050 50  0000 C CNN
F 2 "" H 4300 6900 50  0001 C CNN
F 3 "" H 4300 6900 50  0001 C CNN
	1    4300 6900
	1    0    0    -1  
$EndComp
$Comp
L SK6812 NEO5
U 1 1
P 4300 7200
F 0 "NEO5" H 4500 7425 50  0000 R BNN
F 1 "SK6812" H 4350 6975 50  0000 L TNN
F 2 "8BitMixtape-3000:Mixtape_NEO_WS2812B" H 4350 6900 50  0001 L TNN
F 3 "" H 4400 6825 50  0001 L TNN
	1    4300 7200
	1    0    0    -1  
$EndComp
$Comp
L GND #PWR046
U 1 1
P 4950 7500
F 0 "#PWR046" H 4950 7250 50  0001 C CNN
F 1 "GND" H 4950 7350 50  0000 C CNN
F 2 "" H 4950 7500 50  0001 C CNN
F 3 "" H 4950 7500 50  0001 C CNN
	1    4950 7500
	1    0    0    -1  
$EndComp
$Comp
L VCC #PWR047
U 1 1
P 4950 6900
F 0 "#PWR047" H 4950 6750 50  0001 C CNN
F 1 "VCC" H 4950 7050 50  0000 C CNN
F 2 "" H 4950 6900 50  0001 C CNN
F 3 "" H 4950 6900 50  0001 C CNN
	1    4950 6900
	1    0    0    -1  
$EndComp
$Comp
L SK6812 NEO6
U 1 1
P 4950 7200
F 0 "NEO6" H 5150 7425 50  0000 R BNN
F 1 "SK6812" H 5000 6975 50  0000 L TNN
F 2 "8BitMixtape-3000:Mixtape_NEO_WS2812B" H 5000 6900 50  0001 L TNN
F 3 "" H 5050 6825 50  0001 L TNN
	1    4950 7200
	1    0    0    -1  
$EndComp
$Comp
L GND #PWR048
U 1 1
P 5600 7500
F 0 "#PWR048" H 5600 7250 50  0001 C CNN
F 1 "GND" H 5600 7350 50  0000 C CNN
F 2 "" H 5600 7500 50  0001 C CNN
F 3 "" H 5600 7500 50  0001 C CNN
	1    5600 7500
	1    0    0    -1  
$EndComp
$Comp
L VCC #PWR049
U 1 1
P 5600 6900
F 0 "#PWR049" H 5600 6750 50  0001 C CNN
F 1 "VCC" H 5600 7050 50  0000 C CNN
F 2 "" H 5600 6900 50  0001 C CNN
F 3 "" H 5600 6900 50  0001 C CNN
	1    5600 6900
	1    0    0    -1  
$EndComp
$Comp
L SK6812 NEO7
U 1 1
P 5600 7200
F 0 "NEO7" H 5800 7425 50  0000 R BNN
F 1 "SK6812" H 5650 6975 50  0000 L TNN
F 2 "8BitMixtape-3000:Mixtape_NEO_WS2812B" H 5650 6900 50  0001 L TNN
F 3 "" H 5700 6825 50  0001 L TNN
	1    5600 7200
	1    0    0    -1  
$EndComp
$Comp
L GND #PWR050
U 1 1
P 6250 7500
F 0 "#PWR050" H 6250 7250 50  0001 C CNN
F 1 "GND" H 6250 7350 50  0000 C CNN
F 2 "" H 6250 7500 50  0001 C CNN
F 3 "" H 6250 7500 50  0001 C CNN
	1    6250 7500
	1    0    0    -1  
$EndComp
$Comp
L VCC #PWR051
U 1 1
P 6250 6900
F 0 "#PWR051" H 6250 6750 50  0001 C CNN
F 1 "VCC" H 6250 7050 50  0000 C CNN
F 2 "" H 6250 6900 50  0001 C CNN
F 3 "" H 6250 6900 50  0001 C CNN
	1    6250 6900
	1    0    0    -1  
$EndComp
$Comp
L SK6812 NEO8
U 1 1
P 6250 7200
F 0 "NEO8" H 6450 7425 50  0000 R BNN
F 1 "SK6812" H 6300 6975 50  0000 L TNN
F 2 "8BitMixtape-3000:Mixtape_NEO_WS2812B" H 6300 6900 50  0001 L TNN
F 3 "" H 6350 6825 50  0001 L TNN
	1    6250 7200
	1    0    0    -1  
$EndComp
Wire Wire Line
	5950 7200 5900 7200
Wire Wire Line
	5300 7200 5250 7200
Wire Wire Line
	4650 7200 4600 7200
Wire Wire Line
	4000 7200 3950 7200
Wire Wire Line
	3350 7200 3300 7200
Wire Wire Line
	2700 7200 2650 7200
Wire Wire Line
	2050 7200 2000 7200
Connection ~ 2300 1150
Connection ~ 3200 1150
Wire Wire Line
	800  2000 800  2100
Wire Wire Line
	800  1650 800  1700
Wire Wire Line
	5450 5900 5200 5900
Connection ~ 5200 5900
Wire Notes Line
	4150 2750 550  2750
$EndSCHEMATC
